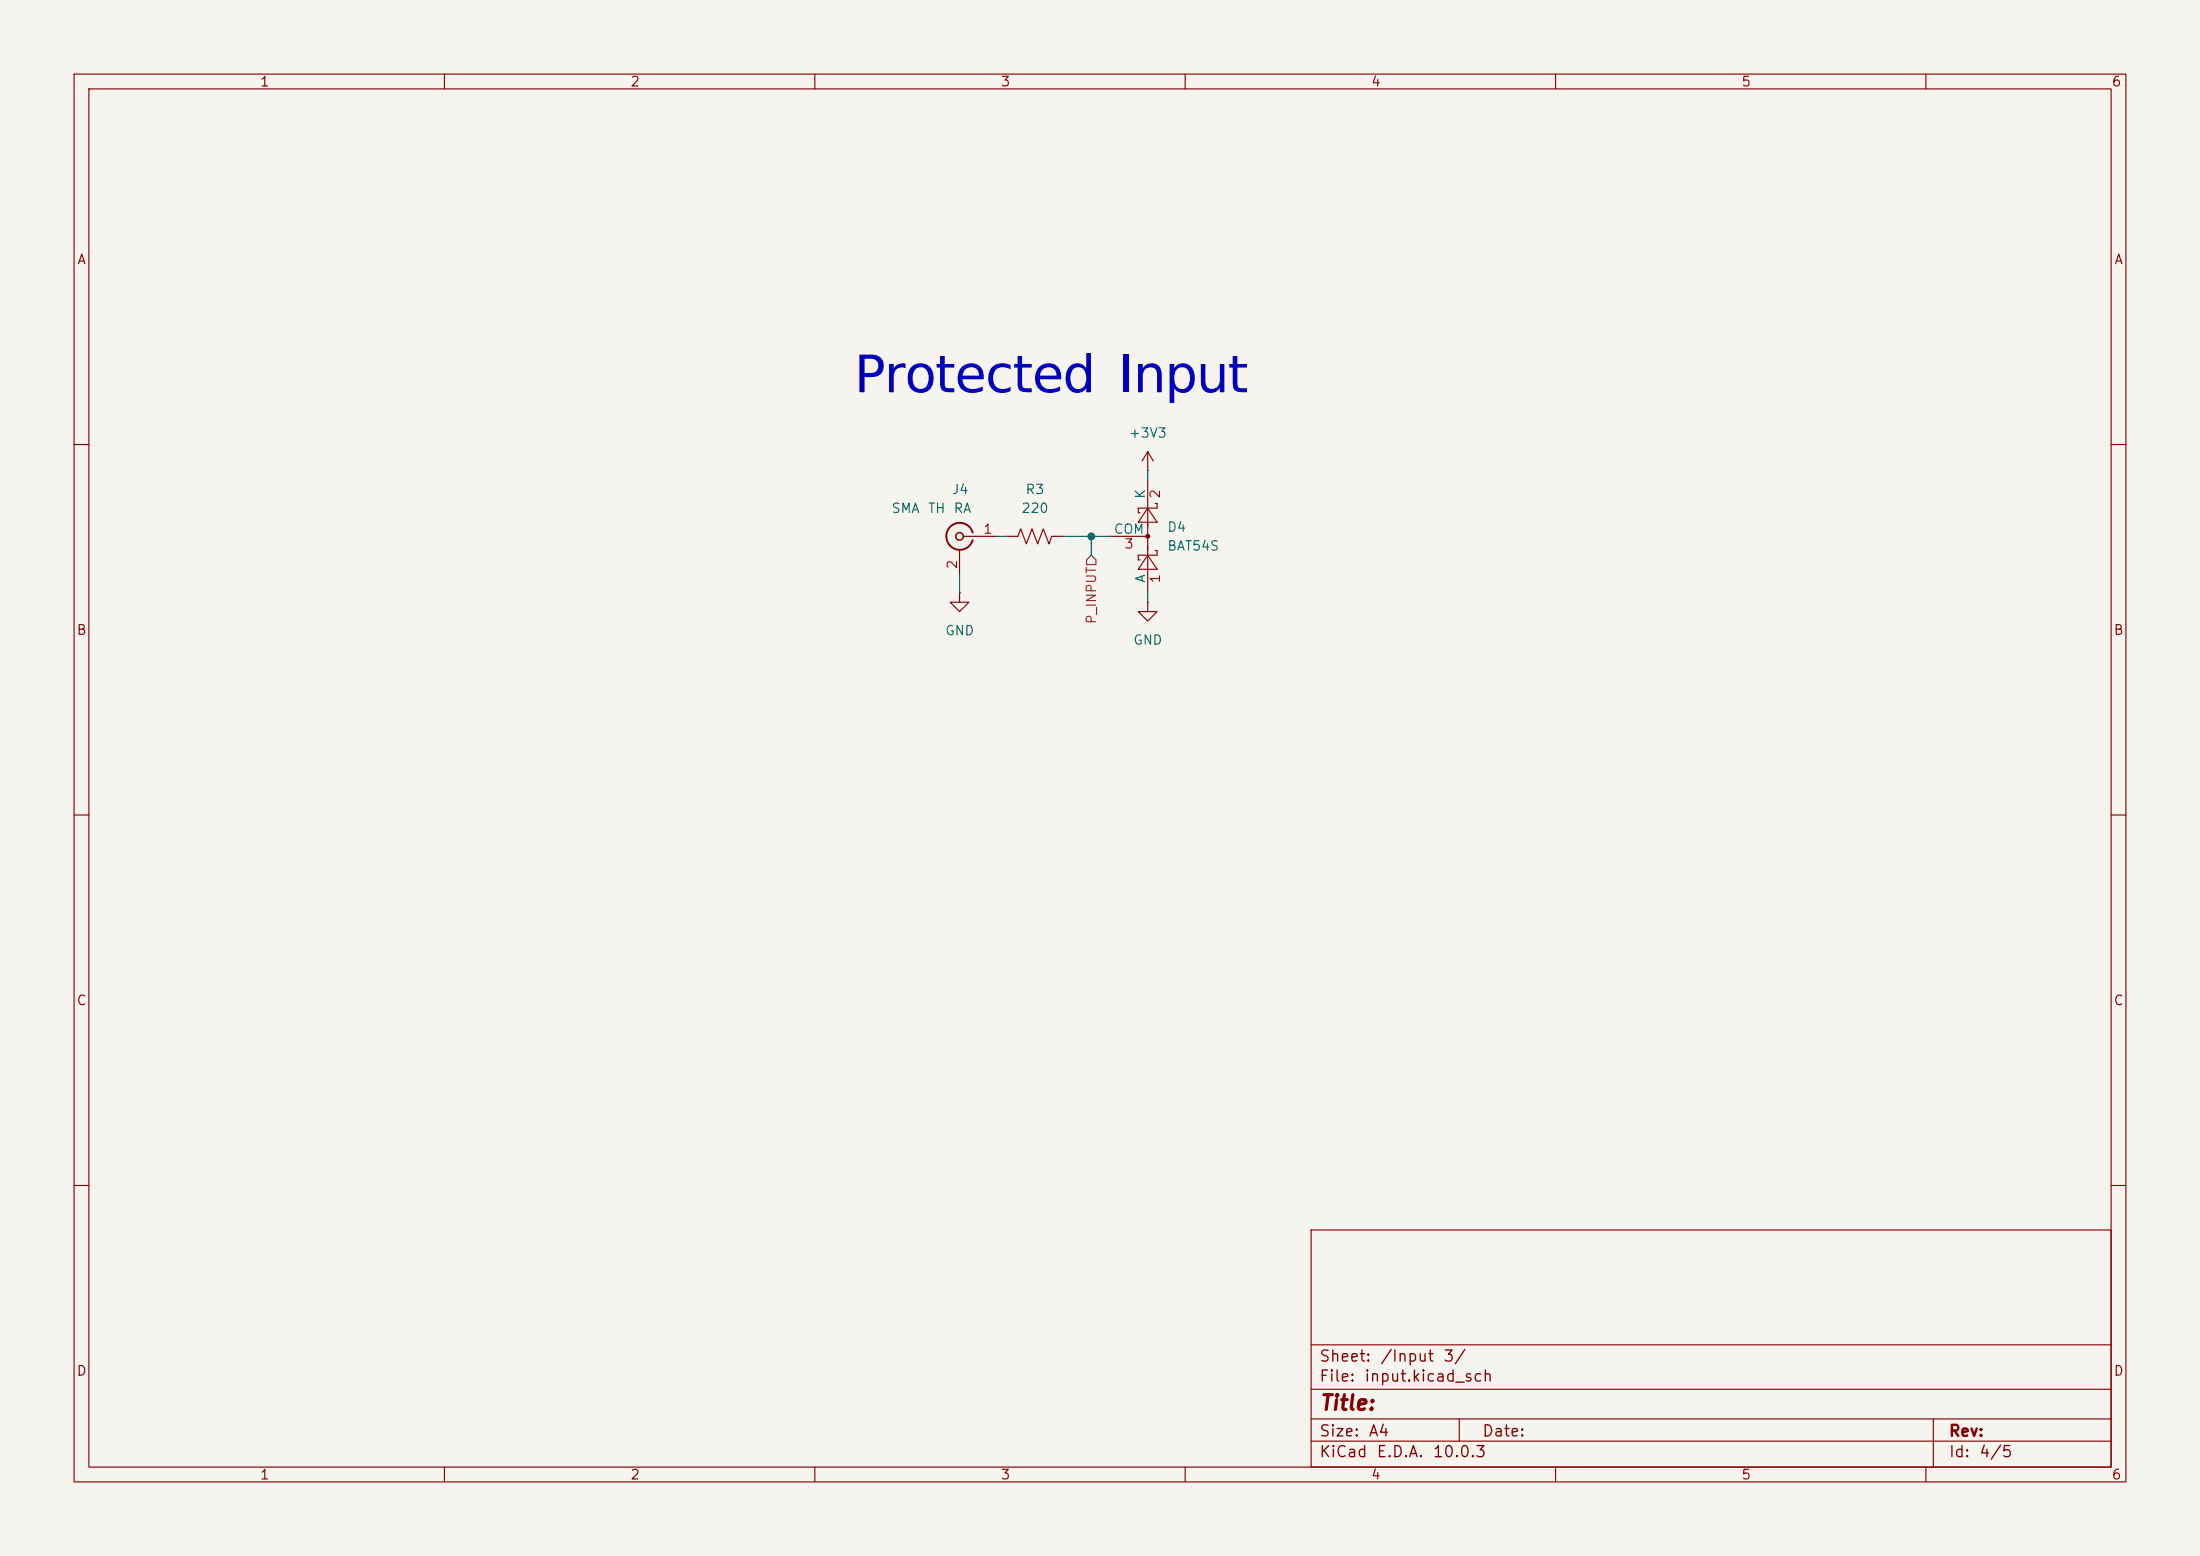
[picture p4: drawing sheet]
<svg xmlns="http://www.w3.org/2000/svg" width="297mm" height="210mm" viewBox="0 0 297 210" stroke-linecap="round" stroke-linejoin="round" font-family="sans-serif">
<path d="M0 0h297v210h-297z" fill="#f5f4ef" stroke="#f5f4ef" stroke-width=".14"/>
<g fill="none" stroke="#840000" stroke-width=".15">
<path d="M10 10h277v190h-277zM12 12h273v186h-273zM60 10v2M110 10v2M160 10v2M210 10v2M260 10v2M10 60h2M129.5 74.2v3.3M130 72.4h4.6M135.9 72.4h1.5l.4-1 .8 2 .7-2 .8 2 .7-2 .8 2 .4-1h1.5M149.9 72.4h5"/>
<path d="M154.9 74.9l1.3 1.9h-2.5zM154.9 68.6l1.3 1.9h-2.5zM154.9 63.5h.1M154.9 61v2.5M154.9 64.8v15.2M154.9 61l-.7 1.2M154.9 61l.8 1.2M156 74.3h.2v.6h-2.5v.7h.2M156 67.9h.2v.7h-2.5v.6h.2M285 60h2M129.5 80v1.3h1.3l-1.3 1.3-1.2-1.3h1.2M129.5 80h.1"/>
<path d="M154.9 81.3v1.3h1.3l-1.3 1.2-1.2-1.2h1.2M154.9 81.3h.1M10 110h2M285 110h2M10 160h2M177 166h108v32h-108zM285 160h2M60 198v2M110 198v2M160 198v2M177 194.5h108M177 191.5h108"/>
<path d="M177 187.5h108M177 181.5h108M197 191.5v3M210 198v2M260 198v2M261 191.5v6.5"/>
</g>
<circle cx="154.9" cy="72.4" r=".25" fill="#840000" stroke="#840000" stroke-width=".15"/>
<path d="M127.8 72.4a1.81 1.81 0 0 0 1.5 1.8 1.81 1.81 0 0 0 2-1.3M131.3 71.9a1.82 1.82 0 0 0-2-1.3 1.82 1.82 0 0 0-1.5 1.8" fill="none" stroke="#840000" stroke-width=".25"/>
<circle cx="129.5" cy="72.4" r=".51" fill="none" stroke="#840000" stroke-width=".2"/>
<path d="M147.3 74.9l.7 .7v.6h-1.3v-.6z" fill="none" stroke="#725600" stroke-width=".15"/>
<path d="M129.5 77.5v2.5M134.6 72.4h1.3M143.5 72.4h6.4M147.3 72.4v2.5M154.9 63.5v1.3M154.9 80v1.3" fill="none" stroke="#009600" stroke-width=".15"/>
<circle cx="147.3" cy="72.4" r=".46" fill="#009600" stroke="#009600" stroke-width=".14"/>
<text font-size="7" fill="#0000c2" x="115.3" y="52.9">Protected Input</text>
<text font-size="2" fill="#840000" x="178" y="190.8">Title:</text>
<g font-size="1.5" fill="#840000">
<text x="178" y="184.2">Sheet:</text>
<text x="186.2" y="184.2">/Input</text>
<text x="194.7" y="184.2">3/</text>
<text x="178" y="186.9">File:</text>
<text x="184.1" y="186.9">input.kicad_sch</text>
<text x="178" y="197.1">KiCad</text>
<text x="178" y="194.3">Size:</text>
<text x="184.7" y="194.3">A4</text>
<text x="185.7" y="197.1">E.D.A.</text>
<text x="193.3" y="197.1">10.0.3</text>
<text x="200" y="194.3">Date:</text>
<text x="263" y="194.3">Rev:</text>
<text x="263" y="197.1">Id:</text>
<text x="267.1" y="197.1">4/5</text>
</g>
<g font-size="1.3" fill="#840000">
<text x="35" y="12">1</text>
<text x="85" y="12">2</text>
<text x="135" y="12">3</text>
<text x="185" y="12">4</text>
<text x="235" y="12">5</text>
<text x="285" y="12">6</text>
<text x="10.3" y="36">A</text>
<text x="285.3" y="36">A</text>
<text x="10.3" y="86">B</text>
<text x="285.3" y="86">B</text>
<text x="10.3" y="136">C</text>
<text x="285.3" y="136">C</text>
<text x="10.3" y="186">D</text>
<text x="285.3" y="186">D</text>
<text x="35" y="200">1</text>
<text x="85" y="200">2</text>
<text x="135" y="200">3</text>
<text x="185" y="200">4</text>
<text x="235" y="200">5</text>
<text x="285" y="200">6</text>
</g>
<g font-size="1.3" fill="#006464">
<text x="152.3" y="59.4">+3V3</text>
<text x="120.3" y="69.6">SMA</text>
<text x="125.2" y="69.6">TH</text>
<text x="128.4" y="67">J4</text>
<text x="128.6" y="69.6">RA</text>
<text x="137.8" y="69.6">220</text>
<text x="138.4" y="67">R3</text>
<text x="154.9" y="67.4" transform="rotate(-90 154.9 67.4)">K</text>
<text x="150.3" y="72.4">COM</text>
<text x="157.5" y="72.1">D4</text>
<text x="157.5" y="74.6">BAT54S</text>
<text x="154.9" y="78.8" transform="rotate(-90 154.9 78.8)">A</text>
<text x="127.5" y="86.1">GND</text>
<text x="152.9" y="87.3">GND</text>
</g>
<g font-size="1.3" fill="#a90000">
<text x="156.9" y="67.4" transform="rotate(-90 156.9 67.4)">2</text>
<text x="129.5" y="76.9" transform="rotate(-90 129.5 76.9)">2</text>
<text x="132.6" y="72.4">1</text>
<text x="151.7" y="74.4">3</text>
<text x="156.9" y="78.8" transform="rotate(-90 156.9 78.8)">1</text>
</g>
<text font-size="1.3" fill="#725600" x="148.3" y="84.3" transform="rotate(-90 148.3 84.3)">P_INPUT</text>
</svg>
